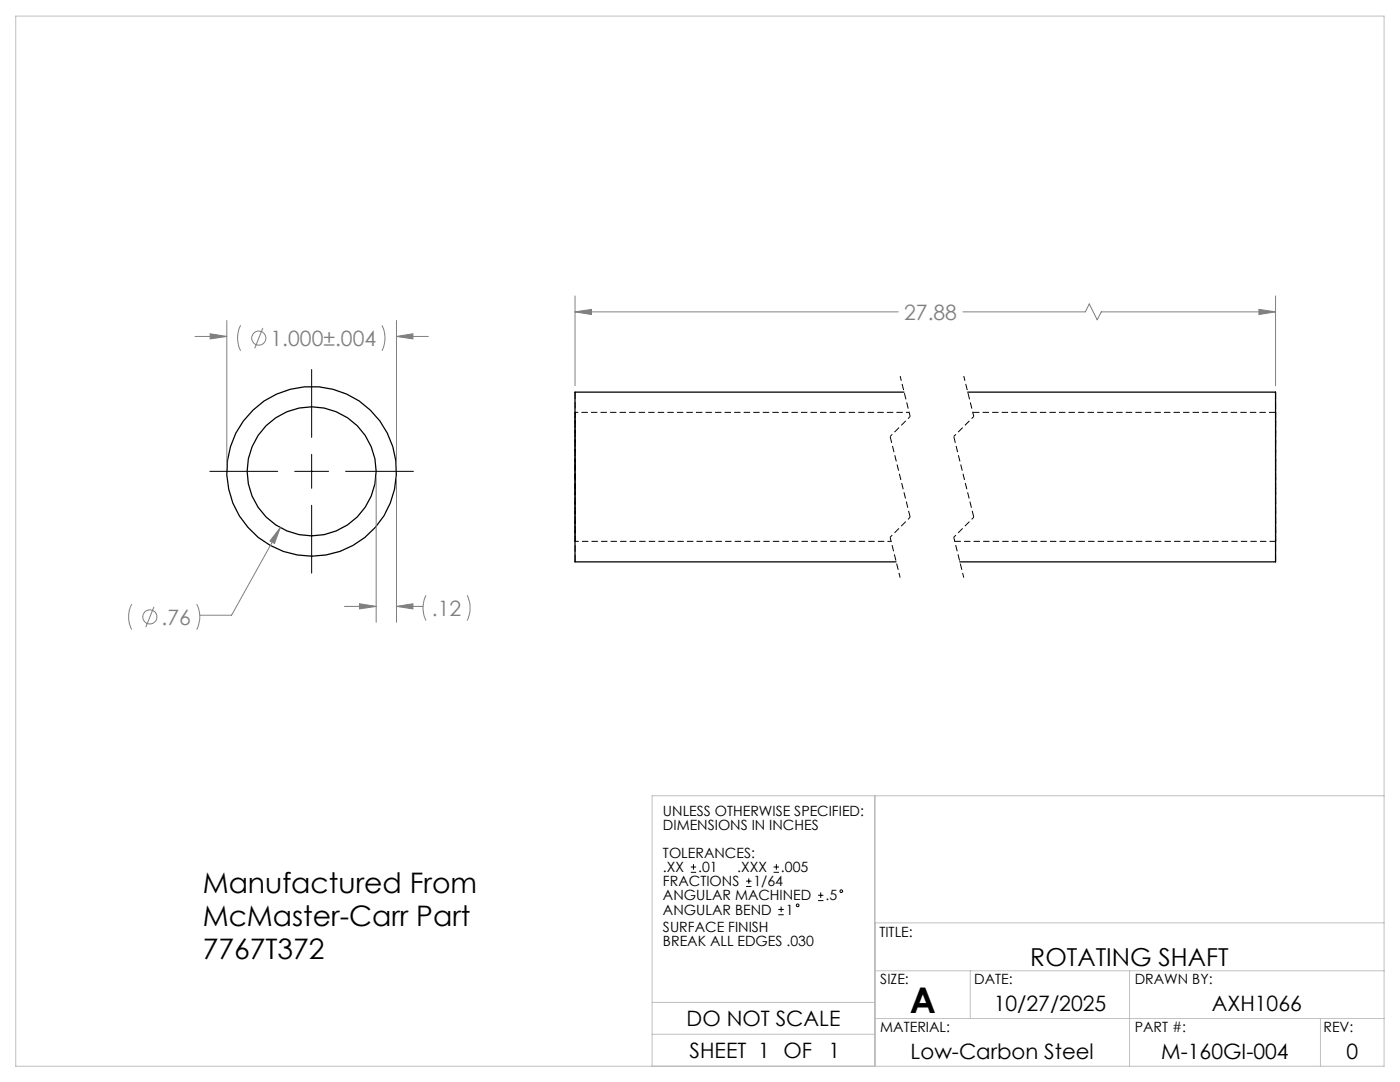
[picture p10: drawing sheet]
<svg xmlns="http://www.w3.org/2000/svg" width="279mm" height="216mm" viewBox="0 0 279 216" stroke-linecap="round" stroke-linejoin="round" font-family="sans-serif">
<path d="M114.8 78.2v33.9M254.6 78.2v33.9M254.6 82.3h-60.5" fill="none" stroke="#000" stroke-width=".2" stroke-dasharray="1.3 .6" stroke-dashoffset="-.1" stroke-linecap="butt"/>
<path d="M114.8 92.6v2.6v-12.9v10.3M114.8 97.7v-2.5v12.8v-10.3M254.6 92.6v2.6v-12.9v10.3M254.6 97.7v-2.5v12.8v-10.3M190.5 108h64.1" fill="none" stroke="#000" stroke-width=".2" stroke-dasharray="1.3 .6" stroke-dashoffset=".1" stroke-linecap="butt"/>
<path d="M181.4 82.3h-66.6" fill="none" stroke="#000" stroke-width=".2" stroke-dasharray="1.3 .6" stroke-dashoffset=".6" stroke-linecap="butt"/>
<path d="M114.8 108h63" fill="none" stroke="#000" stroke-width=".2" stroke-dasharray="1.3 .6" stroke-dashoffset=".5" stroke-linecap="butt"/>
<g fill="none" stroke="#000" stroke-width=".25">
<path d="M180.4 78.2h-65.6v33.9h64M193.1 78.2h61.5v33.9h-63.1"/>
<circle cx="62.2" cy="94.1" r="16.9"/>
<circle cx="62.2" cy="94.1" r="12.9"/>
</g>
<g fill="none" stroke="#808080" stroke-width=".2">
<path d="M114.8 59.1v17.9M254.6 59.1v17.9M38.9 67.1h6.4M41.9 66.6l3.4 .5-3.4 .5zM45.3 64v28.8M48 64.9a5.7 5.7 0 0 0 0 5.1M52.5 65.4l-1.7 4.1M76.2 64.9a5.7 5.7 0 0 1 0 5.1M79.1 67.1l3.3-.5v1zM79.1 64v28.8M79.1 67.1h6.4M114.8 62.2l3.2-.5v1.1z"/>
<path d="M114.8 62.2h64.4M192.2 62.2h24.4l.8-1.6 1.6 3.2 .8-1.6h34.8M251.2 61.7l3.4 .5-3.4 .6zM75.1 95.3v28.9M79.1 95.3v28.9M55.9 105.3l-1.1 3.1-.9-.4zM55.9 105.3l-9.7 17.5h-6.3M85 118.8a5.6 5.6 0 0 0 0 5M93.2 118.8a5.9 5.9 0 0 1 0 5M26.3 120.5a5.7 5.7 0 0 0 0 5.1M30.7 121.1l-1.6 4M39.3 120.5a5.7 5.7 0 0 1 0 5.1"/>
<path d="M68.7 121h6.4M71.8 120.5l3.3 .5-3.3 .5zM79.1 121l3.3-.5v1zM79.1 121h5.3"/>
<circle cx="51.6" cy="67.5" r="1.41"/>
<circle cx="29.9" cy="123.1" r="1.41"/>
</g>
<g fill="none" stroke="#000" stroke-width=".2">
<path d="M62.2 73.7v13.6M41.9 94.1h13.5M58.8 94.1h6.8M62.2 90.7v6.7M69 94.1h13.5M62.2 100.8v13.6M137.9 174.1h1M137.9 173h1M138.4 172.4v1.1M148.9 176.9h1.1M148.9 175.8h1.1M149.4 175.3v1.1"/>
<path d="M154.4 174.1h1.1M154.4 173h1.1M154.9 172.4v1.1M163.3 179.7h1M163.3 178.6h1M163.8 178.1v1.1M155.3 182.5h1.1M155.3 181.5h1.1M155.9 180.9v1.1"/>
<circle cx="167.9" cy="177.8" r=".27"/>
<circle cx="159.2" cy="180.6" r=".27"/>
</g>
<path d="M179.6 75l2 8.1M192.3 75l2 8.1M177.6 107.2l2 8.1M190.3 107.2l2 8.1" fill="none" stroke="#000" stroke-width=".2" stroke-dasharray="1.3 .6" stroke-dashoffset=".3" stroke-linecap="butt"/>
<path d="M181.6 83.1l-4 4M194.3 83.1l-4 4M181.6 103.2l-4 4M194.3 103.2l-4 4" fill="none" stroke="#000" stroke-width=".2" stroke-dasharray="1.3 .6" stroke-dashoffset=".7" stroke-linecap="butt"/>
<path d="M177.6 87.1l4 16.1M190.3 87.1l4 16.1" fill="none" stroke="#000" stroke-width=".2" stroke-dasharray="1.3 .6" stroke-linecap="butt"/>
<path d="M3.1 3.2h273.1v209.6h-273.1zM174.6 158.8v54M276.2 158.8h-146.1v54M174.6 193.7h101.6M174.6 184.2h101.6M193.6 193.7v9.5M225.4 193.7v19.1M130.1 200h44.5M130.1 206.4h44.5M174.6 203.2h101.6M263.5 203.2v9.6" fill="none" stroke="#c0c0c0" stroke-width=".2"/>
<path d="M251.2 61.7l3.4 .5-3.4 .6zM114.8 62.2l3.2-.5v1.1zM41.9 66.6l3.4 .5-3.4 .5zM79.1 67.1l3.3-.5v1zM55.9 105.3l-2 2.6 .9 .5zM71.8 120.5l3.3 .5-3.3 .5zM79.1 121l3.3-.5v1z" fill="#808080"/>
<text font-size="7.1" x="181.6" y="202">A</text>
<g font-size="5.6">
<text x="40.4" y="178.1">Manufactured From</text>
<text x="40.4" y="184.8">McMaster-Carr Part</text>
<text x="40.4" y="191.4">7767T372</text>
</g>
<text font-size="4.9" x="205.6" y="192.8">ROTATING SHAFT</text>
<g font-size="4.2" fill="#808080">
<text x="180.4" y="63.8">27.88</text>
<text x="54" y="69">1.000±.004</text>
<text x="32.2" y="124.6">.76</text>
<text x="86.2" y="122.9">.12</text>
</g>
<g font-size="4.2">
<text x="198.3" y="201.7">10/27/2025</text>
<text x="241.8" y="201.7">AXH1066</text>
<text x="137" y="204.7">DO NOT SCALE</text>
<text x="137.6" y="211.1">SHEET 1 OF</text>
<text x="165.4" y="211.1">1</text>
<text x="181.7" y="211.2">Low-Carbon Steel</text>
<text x="231.8" y="211.2">M-160GI-004</text>
<text x="268.7" y="211.2">0</text>
</g>
<g font-size="2.8">
<text x="132.3" y="162.7">UNLESS OTHERWISE SPECIFIED:</text>
<text x="132.3" y="165.6">DIMENSIONS IN INCHES</text>
<text x="132.3" y="171.2">TOLERANCES:</text>
<text x="132.3" y="174">.XX</text>
<text x="132.3" y="176.9">FRACTIONS</text>
<text x="132.3" y="179.7">ANGULAR MACHINED</text>
<text x="139.3" y="174">.01</text>
<text x="147.1" y="174">.XXX</text>
<text x="150.4" y="176.9">1/64</text>
<text x="155.9" y="174">.005</text>
<text x="164.7" y="179.7">.5</text>
<text x="132.3" y="182.5">ANGULAR BEND</text>
<text x="132.3" y="186">SURFACE FINISH</text>
<text x="156.8" y="182.5">1</text>
<text x="132.3" y="188.8">BREAK ALL EDGES .030</text>
<text x="175.5" y="186.9">TITLE:</text>
<text x="175.7" y="196.4">SIZE:</text>
<text x="194.4" y="196.4">DATE:</text>
<text x="226.5" y="196.4">DRAWN BY:</text>
<text x="175.7" y="206">MATERIAL:</text>
<text x="226.5" y="206">PART #:</text>
<text x="264.1" y="206">REV:</text>
</g>
</svg>
